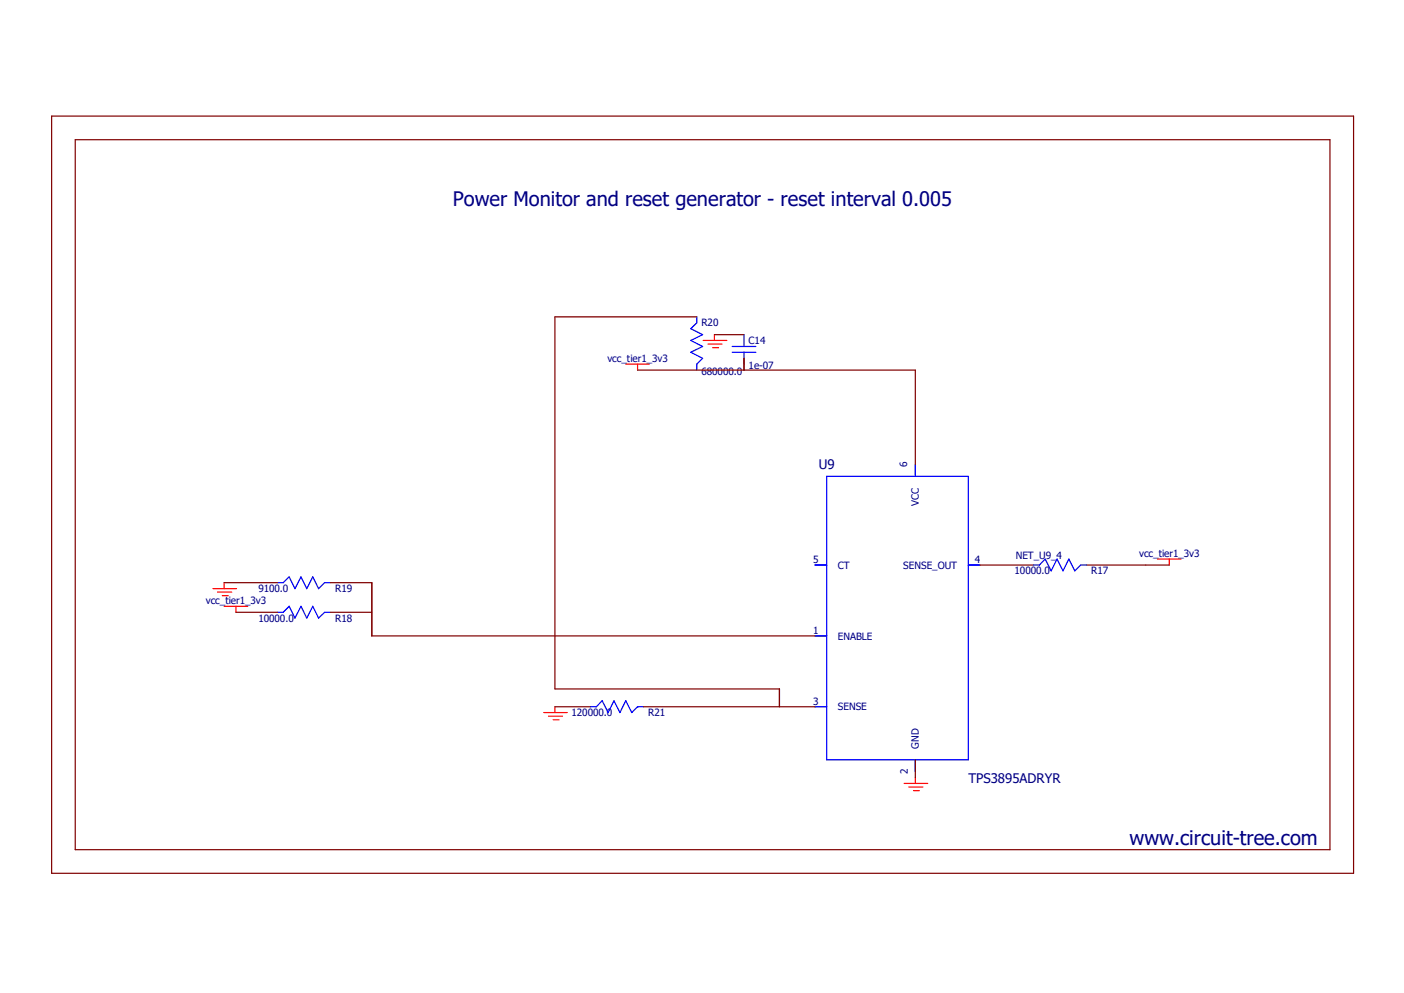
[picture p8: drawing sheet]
<svg xmlns="http://www.w3.org/2000/svg" width="297mm" height="210mm" viewBox="0 0 297 210" stroke-linecap="round" stroke-linejoin="round" font-family="sans-serif">
<path d="M10.4 24.4l276.2 160.9M286.6 24.4l-276.2 160.9" fill="none" stroke="#fff" stroke-width=".21"/>
<g fill="none" stroke="#f00" stroke-width=".25">
<path d="M132.4 77h5M134.9 77v1.3M148.8 72h5M149.8 72.8h2.9M150.7 73.5h1.3M151.1 70.8v1.2M244.9 118.2h5M247.4 118.2v1.3M45 124.5h5M46 125.2h3M47 126h1.3M47.4 123.2v1.3"/>
<path d="M47.4 128.2h5M49.9 128.2v1.3M115 150.7h5M116 151.5h3M117 152.2h1.3M117.4 149.5v1.2M191.3 165.7h5M192.2 166.5h3M193.3 167.2h1.2M193.6 164.5v1.2"/>
</g>
<g fill="none" stroke="#800000" stroke-width=".25">
<path d="M10.9 24.6h275.4v160.1h-275.4zM15.9 29.5h265.4v150.2h-265.4zM134.9 78.3h58.7v20M147.4 67h-30v78.7h47.5v3.8M151.1 70.8h6.3M157.4 75.8v2.5M207.3 119.5h11.3M229.9 119.5h17.5M47.4 123.2h11.3M49.9 129.5h8.8M69.9 129.5h8.8M69.9 123.2h8.8v11.3h93.7"/>
<path d="M117.4 149.5h7.5M136.1 149.5h36.3M193.6 160.7v3.8"/>
</g>
<g fill="none" stroke="#00f" stroke-width=".25">
<path d="M147.4 67v1.3l-1.3 1.2 2.5 1.3-2.5 1.2 2.5 1.3-2.5 1.2 2.5 1.3-1.2 1.2v1.3M154.9 73.3h5M154.9 74.5h5M157.4 70.8v2.5M157.4 74.5v2.5M193.6 98.3v2.5M172.4 119.5h2.5M174.9 100.8h30v59.9h-30zM204.9 119.5h2.4M218.6 119.5h1.3l1.2-1.3 1.3 2.5 1.2-2.5 1.3 2.5 1.2-2.5 1.3 2.5 1.2-1.2h1.3M58.7 129.5h1.2l1.3-1.3 1.2 2.5 1.3-2.5 1.2 2.5 1.3-2.5 1.2 2.5 1.3-1.2h1.2M58.7 123.2h1.2l1.3-1.2 1.2 2.5 1.3-2.5 1.2 2.5 1.3-2.5 1.2 2.5 1.3-1.3h1.2"/>
<path d="M172.4 134.5h2.5M124.9 149.5h1.3l1.2-1.3 1.3 2.5 1.2-2.5 1.2 2.5 1.3-2.5 1.2 2.5 1.3-1.2h1.2M172.4 149.5h2.5M193.6 160.7v2.5"/>
</g>
<path d="M193.6 98.3v2.5M172.4 119.5h2.5M204.8 119.5h2.5M172.4 134.5h2.5M172.4 149.5h2.5M193.6 160.7v2.5" fill="none" stroke="#00f" stroke-width=".21"/>
<g font-size="4.2" fill="#000080">
<text x="95.8" y="43.5">Power Monitor and reset generator - reset interval 0.005</text>
<text x="239" y="178.7">www.circuit-tree.com</text>
</g>
<g font-size="2.8" fill="#000080">
<text x="173.2" y="99.2">U9</text>
<text x="204.9" y="165.7">TPS3895ADRYR</text>
</g>
<g font-size="2.1" fill="#000080">
<text x="148.4" y="69">R20</text>
<text x="128.5" y="76.5">vcc_tier1_3v3</text>
<text x="158.4" y="72.8">C14</text>
<text x="148.4" y="79.2">680000.0</text>
<text x="158.4" y="78">1e-07</text>
<text x="191.9" y="98.8" transform="rotate(-90 191.9 98.8)">6</text>
<text x="194.4" y="106.9" transform="rotate(-90 194.4 106.9)">VCC</text>
<text x="172" y="119.1">5</text>
<text x="206.2" y="119.1">4</text>
<text x="214.9" y="118.2">NET_U9_4</text>
<text x="241" y="117.7">vcc_tier1_3v3</text>
<text x="54.7" y="125.2">9100.0</text>
<text x="70.9" y="125.2">R19</text>
<text x="177.2" y="120.3">CT</text>
<text x="191.1" y="120.3">SENSE_OUT</text>
<text x="214.6" y="121.5">10000.0</text>
<text x="230.8" y="121.5">R17</text>
<text x="43.5" y="127.7">vcc_tier1_3v3</text>
<text x="54.7" y="131.5">10000.0</text>
<text x="70.9" y="131.5">R18</text>
<text x="172" y="134.1">1</text>
<text x="177.2" y="135.3">ENABLE</text>
<text x="172" y="149.1">3</text>
<text x="120.9" y="151.5">120000.0</text>
<text x="137.1" y="151.5">R21</text>
<text x="177.2" y="150.2">SENSE</text>
<text x="194.4" y="158.3" transform="rotate(-90 194.4 158.3)">GND</text>
<text x="192" y="163.7" transform="rotate(-90 192 163.7)">2</text>
</g>
</svg>
